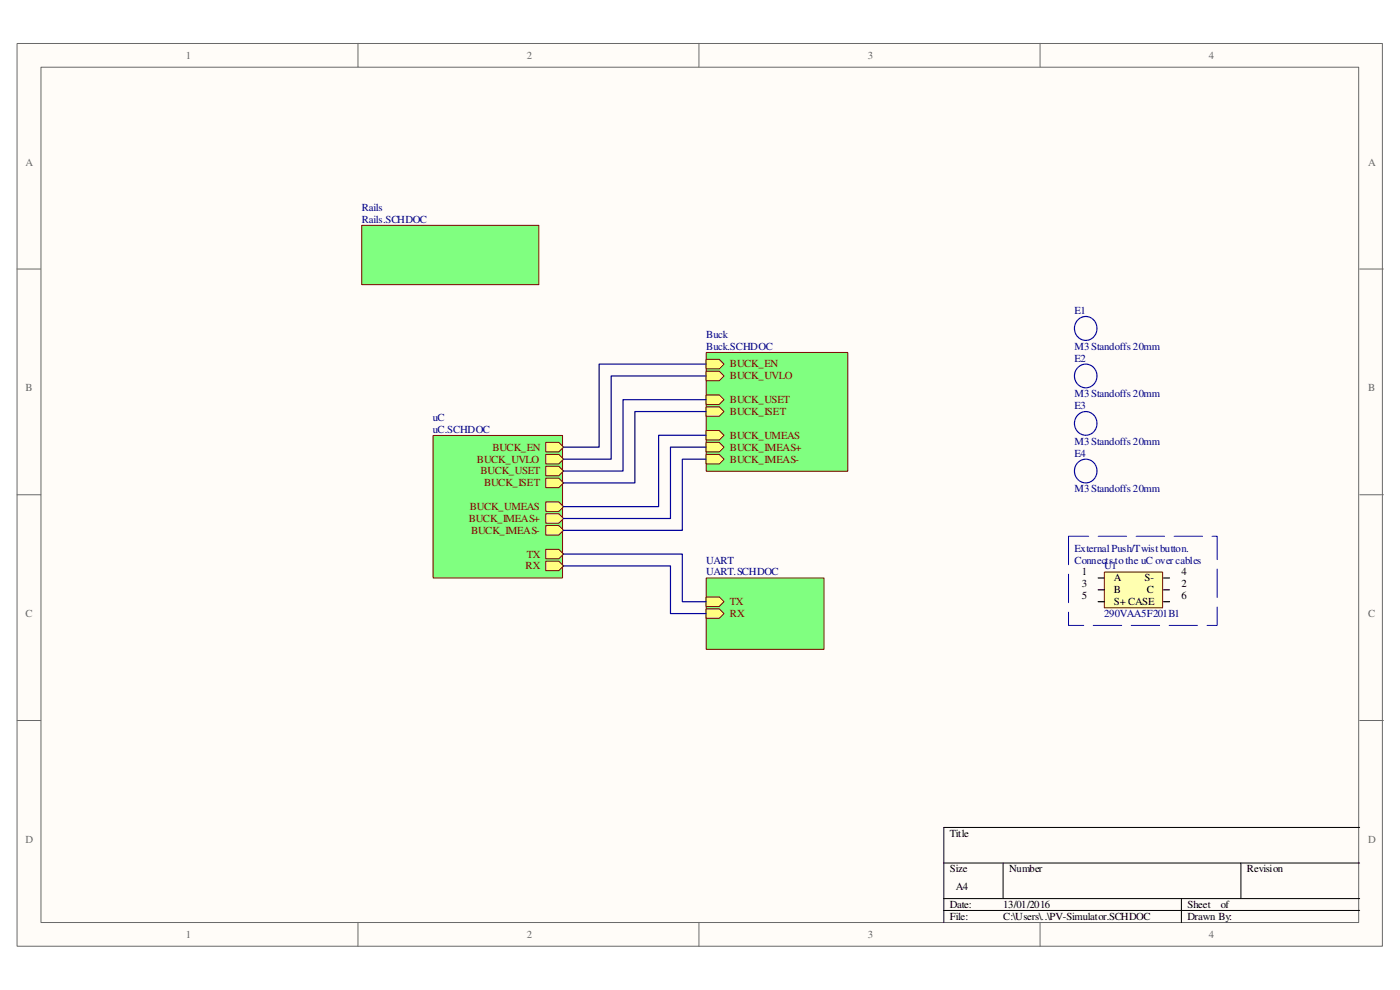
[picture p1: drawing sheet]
<svg xmlns="http://www.w3.org/2000/svg" width="297mm" height="210mm" viewBox="0 0 297 210" stroke-linecap="round" stroke-linejoin="round" font-family="sans-serif">
<path d="M3.7 9.3h289.6v191.4h-289.6z" fill="#fffcf8"/>
<path d="M3.6 9.2h289.7v191.5h-289.7z" fill="none" stroke="#696969" stroke-width=".21"/>
<path d="M8.7 14.3h279.5v181.4h-279.5z" fill="#fffcf8"/>
<g fill="none" stroke="#696969" stroke-width=".21">
<path d="M8.7 14.3h279.5v181.4h-279.5zM75.9 9.2v5M148.3 9.2v5M220.6 9.2v5M3.6 57.1h5M288.4 57.1h5.1M3.6 105h5M288.4 105h5.1M3.6 152.8h5M288.4 152.8h5.1M75.9 195.6v5.1M148.3 195.6v5.1"/>
<path d="M220.6 195.6v5.1"/>
</g>
<path d="M288.4 175.5h-88.2v20.1M200.2 183.1h88.2M200.2 190.6h88.2M200.2 193.1h88.2M212.8 183.1v7.5M250.6 190.6v5M263.2 183.1v7.5" fill="none" stroke="#000" stroke-width=".21"/>
<path d="M149.9 122.6h24.9v15.1h-24.9z" fill="#80ff80"/>
<path d="M149.8 122.6h25v15.1h-25z" fill="none" stroke="#800000" stroke-width=".21"/>
<path d="M149.8 129.1h2.8l1 1.1-1 1h-2.8z" fill-rule="evenodd" fill="#ffff80"/>
<path d="M149.8 129.1h2.8l1 1.1-1 1h-2.8z" fill="none" stroke="#800000" stroke-width=".21"/>
<path d="M149.8 126.6h2.8l1 1-1 1h-2.8z" fill-rule="evenodd" fill="#ffff80"/>
<path d="M149.8 126.6h2.8l1 1-1 1h-2.8z" fill="none" stroke="#800000" stroke-width=".21"/>
<path d="M76.8 47.8h37.5v12.6h-37.5z" fill="#80ff80"/>
<path d="M76.7 47.8h37.6v12.6h-37.6z" fill="none" stroke="#800000" stroke-width=".21"/>
<path d="M91.9 92.4h27.4v30.2h-27.4z" fill="#80ff80"/>
<path d="M91.9 92.4h27.4v30.2h-27.4z" fill="none" stroke="#800000" stroke-width=".21"/>
<path d="M115.8 98.9h2.7l1.1 1-1.1 1h-2.7z" fill-rule="evenodd" fill="#ffff80"/>
<path d="M115.8 98.9h2.7l1.1 1-1.1 1h-2.7z" fill="none" stroke="#800000" stroke-width=".21"/>
<path d="M115.8 101.4h2.7l1.1 1-1.1 1h-2.7z" fill-rule="evenodd" fill="#ffff80"/>
<path d="M115.8 101.4h2.7l1.1 1-1.1 1h-2.7z" fill="none" stroke="#800000" stroke-width=".21"/>
<path d="M115.8 93.8h2.7l1.1 1-1.1 1.1h-2.7z" fill-rule="evenodd" fill="#ffff80"/>
<path d="M115.8 93.8h2.7l1.1 1-1.1 1.1h-2.7z" fill="none" stroke="#800000" stroke-width=".21"/>
<path d="M115.8 106.5h2.7l1.1 1-1.1 1h-2.7z" fill-rule="evenodd" fill="#ffff80"/>
<path d="M115.8 106.5h2.7l1.1 1-1.1 1h-2.7z" fill="none" stroke="#800000" stroke-width=".21"/>
<path d="M115.8 109h2.7l1.1 1-1.1 1h-2.7z" fill-rule="evenodd" fill="#ffff80"/>
<path d="M115.8 109h2.7l1.1 1-1.1 1h-2.7z" fill="none" stroke="#800000" stroke-width=".21"/>
<path d="M115.8 111.5h2.7l1.1 1-1.1 1h-2.7z" fill-rule="evenodd" fill="#ffff80"/>
<path d="M115.8 111.5h2.7l1.1 1-1.1 1h-2.7z" fill="none" stroke="#800000" stroke-width=".21"/>
<path d="M115.8 119h2.7l1.1 1-1.1 1.1h-2.7z" fill-rule="evenodd" fill="#ffff80"/>
<path d="M115.8 119h2.7l1.1 1-1.1 1.1h-2.7z" fill="none" stroke="#800000" stroke-width=".21"/>
<path d="M115.8 116.5h2.7l1.1 1-1.1 1h-2.7z" fill-rule="evenodd" fill="#ffff80"/>
<path d="M115.8 116.5h2.7l1.1 1-1.1 1h-2.7z" fill="none" stroke="#800000" stroke-width=".21"/>
<path d="M115.8 96.4h2.7l1.1 1-1.1 1h-2.7z" fill-rule="evenodd" fill="#ffff80"/>
<path d="M115.8 96.4h2.7l1.1 1-1.1 1h-2.7z" fill="none" stroke="#800000" stroke-width=".21"/>
<path d="M149.9 74.8h29.9v25.2h-29.9z" fill="#80ff80"/>
<path d="M149.8 74.8h30v25.2h-30z" fill="none" stroke="#800000" stroke-width=".21"/>
<path d="M149.8 86.3h2.8l1 1-1 1h-2.8z" fill-rule="evenodd" fill="#ffff80"/>
<path d="M149.8 86.3h2.8l1 1-1 1h-2.8z" fill="none" stroke="#800000" stroke-width=".21"/>
<path d="M149.8 76.2h2.8l1 1-1 1h-2.8z" fill-rule="evenodd" fill="#ffff80"/>
<path d="M149.8 76.2h2.8l1 1-1 1h-2.8z" fill="none" stroke="#800000" stroke-width=".21"/>
<path d="M149.8 83.8h2.8l1 1-1 1h-2.8z" fill-rule="evenodd" fill="#ffff80"/>
<path d="M149.8 83.8h2.8l1 1-1 1h-2.8z" fill="none" stroke="#800000" stroke-width=".21"/>
<path d="M149.8 91.3h2.8l1 1-1 1h-2.8z" fill-rule="evenodd" fill="#ffff80"/>
<path d="M149.8 91.3h2.8l1 1-1 1h-2.8z" fill="none" stroke="#800000" stroke-width=".21"/>
<path d="M149.8 93.8h2.8l1 1-1 1.1h-2.8z" fill-rule="evenodd" fill="#ffff80"/>
<path d="M149.8 93.8h2.8l1 1-1 1.1h-2.8z" fill="none" stroke="#800000" stroke-width=".21"/>
<path d="M149.8 96.4h2.8l1 1-1 1h-2.8z" fill-rule="evenodd" fill="#ffff80"/>
<path d="M149.8 96.4h2.8l1 1-1 1h-2.8z" fill="none" stroke="#800000" stroke-width=".21"/>
<path d="M149.8 78.7h2.8l1 1.1-1 1h-2.8z" fill-rule="evenodd" fill="#ffff80"/>
<path d="M149.8 78.7h2.8l1 1.1-1 1h-2.8z" fill="none" stroke="#800000" stroke-width=".21"/>
<path d="M149.8 77.2h-22.7v17.6h-7.5M149.8 79.8h-20.1v17.6h-10.1M149.8 84.8h-17.6v15.1h-12.6M149.8 87.3h-15.1v15.1h-15.1M149.8 92.3h-10.1v15.2h-20.1M149.8 97.4h-5v15.1h-25.2M149.8 94.8h-7.6v15.2h-22.6M119.6 117.5h25.2v10.1h5M119.6 120h22.6v10.2h7.6" fill="none" stroke="#000080" stroke-width=".25"/>
<path d="M228.8 67.7a2.44 2.44 0 0 1 3.9 2 2.44 2.44 0 0 1-3.9 1.9 2.62 2.62 0 0 1 0-3.9zM228.8 77.8a2.43 2.43 0 0 1 3.3 .3 2.43 2.43 0 0 1 0 3.3 2.43 2.43 0 0 1-3.3 .3 2.58 2.58 0 0 1 0-3.9zM228.8 87.9a2.43 2.43 0 0 1 3.3 .3 2.43 2.43 0 0 1 0 3.2 2.43 2.43 0 0 1-3.3 .4 2.58 2.58 0 0 1 0-3.9zM228.8 97.9a2.44 2.44 0 0 1 3.3 .4 2.44 2.44 0 0 1 0 3.2 2.44 2.44 0 0 1-3.3 .4 2.59 2.59 0 0 1 0-4z" fill="none" stroke="#00f" stroke-width=".25"/>
<path d="M234.3 121.4h12.3v7.5h-12.3z" fill="#ffffb0"/>
<path d="M234.3 121.3h12.3v7.6h-12.3z" fill="none" stroke="#800000" stroke-width=".21"/>
<path d="M233 127.6h1.3M233 122.6h1.3M233 125.1h1.3M246.8 127.6h1.3M246.8 122.6h1.3M246.8 125.1h1.3" fill="none" stroke="#000" stroke-width=".25"/>
<path d="M226.7 113.8v18.9h31.5v-18.9h-31.5" fill="none" stroke="#fffcf8" stroke-width=".21" stroke-dasharray="6 2"/>
<path d="M226.7 113.8v18.9h31.5v-18.9h-31.5" fill="none" stroke="#00f" stroke-width=".21" stroke-dasharray="6 2"/>
<g font-size="2.3" fill="#696969">
<text x="39.4" y="12.5">1</text>
<text x="111.8" y="12.5">2</text>
<text x="184.1" y="12.5">3</text>
<text x="256.5" y="12.5">4</text>
<text x="5.4" y="35.1">A</text>
<text x="290.2" y="35.1">A</text>
<text x="5.4" y="83">B</text>
<text x="290.2" y="83">B</text>
<text x="5.4" y="130.9">C</text>
<text x="290.2" y="130.9">C</text>
<text x="5.4" y="178.7">D</text>
<text x="290.2" y="178.7">D</text>
<text x="39.4" y="198.9">1</text>
<text x="111.8" y="198.9">2</text>
<text x="184.1" y="198.9">3</text>
<text x="256.5" y="198.9">4</text>
</g>
<g font-size="2.3" fill="#000080">
<text x="76.7" y="44.7">Rails</text>
<text x="76.7" y="47.2">Rails.SCHDOC</text>
<text x="149.8" y="71.7">Buck</text>
<text x="228" y="66.6">E1</text>
<text x="149.8" y="74.2">Buck.SCHDOC</text>
<text x="228" y="74.2">M3 Standoffs 20mm</text>
<text x="228" y="76.7">E2</text>
<text x="91.8" y="89.3">uC</text>
<text x="228" y="84.2">M3 Standoffs 20mm</text>
<text x="228" y="86.8">E3</text>
<text x="91.8" y="91.8">uC.SCHDOC</text>
<text x="228" y="94.3">M3 Standoffs 20mm</text>
<text x="228" y="96.9">E4</text>
<text x="228" y="104.4">M3 Standoffs 20mm</text>
<text x="149.8" y="119.5">UART</text>
<text x="228" y="117">External Push/Twist button.</text>
<text x="228" y="119.5">Connects to the uC over cables</text>
<text x="149.8" y="122.1">UART.SCHDOC</text>
<text x="234.3" y="120.8">U1</text>
<text x="234.3" y="130.9">290VAA5F201B1</text>
</g>
<g font-size="2.3" fill="#800000">
<text x="154.9" y="77.9">BUCK_EN</text>
<text x="154.9" y="80.5">BUCK_UVLO</text>
<text x="154.9" y="88.1">BUCK_ISET</text>
<text x="154.9" y="85.5">BUCK_USET</text>
<text x="104.5" y="95.6">BUCK_EN</text>
<text x="154.9" y="93.1">BUCK_UMEAS</text>
<text x="154.9" y="95.6">BUCK_IMEAS+</text>
<text x="101.2" y="98.1">BUCK_UVLO</text>
<text x="101.9" y="100.6">BUCK_USET</text>
<text x="154.9" y="98.1">BUCK_IMEAS-</text>
<text x="102.7" y="103.1">BUCK_ISET</text>
<text x="99.4" y="110.7">BUCK_IMEAS+</text>
<text x="99.7" y="108.2">BUCK_UMEAS</text>
<text x="99.9" y="113.3">BUCK_IMEAS-</text>
<text x="111.8" y="118.3">TX</text>
<text x="111.5" y="120.8">RX</text>
<text x="154.9" y="130.9">RX</text>
<text x="154.9" y="128.3">TX</text>
</g>
<g font-size="2.3">
<text x="229.5" y="124.6">3</text>
<text x="229.5" y="122.1">1</text>
<text x="236.3" y="125.8">B</text>
<text x="236.3" y="123.3">A</text>
<text x="242.8" y="123.3">S-</text>
<text x="243.3" y="125.8">C</text>
<text x="250.7" y="124.6">2</text>
<text x="250.7" y="122.1">4</text>
<text x="229.5" y="127.1">5</text>
<text x="236.3" y="128.3">S+ CASE</text>
<text x="250.7" y="127.1">6</text>
<text x="201.5" y="177.5">Title</text>
<text x="201.5" y="185">Size</text>
<text x="214.1" y="185">Number</text>
<text x="264.5" y="185">Revision</text>
<text x="202.8" y="188.8">A4</text>
<text x="201.5" y="192.6">Date:</text>
<text x="201.5" y="195.1">File:</text>
<text x="212.8" y="192.6">13/01/2016</text>
<text x="212.8" y="195.1">C:\Users\..\PV-Simulator.SCHDOC</text>
<text x="251.9" y="192.6">Sheet</text>
<text x="251.9" y="195.1">Drawn By:</text>
<text x="259" y="192.6">of</text>
</g>
</svg>
